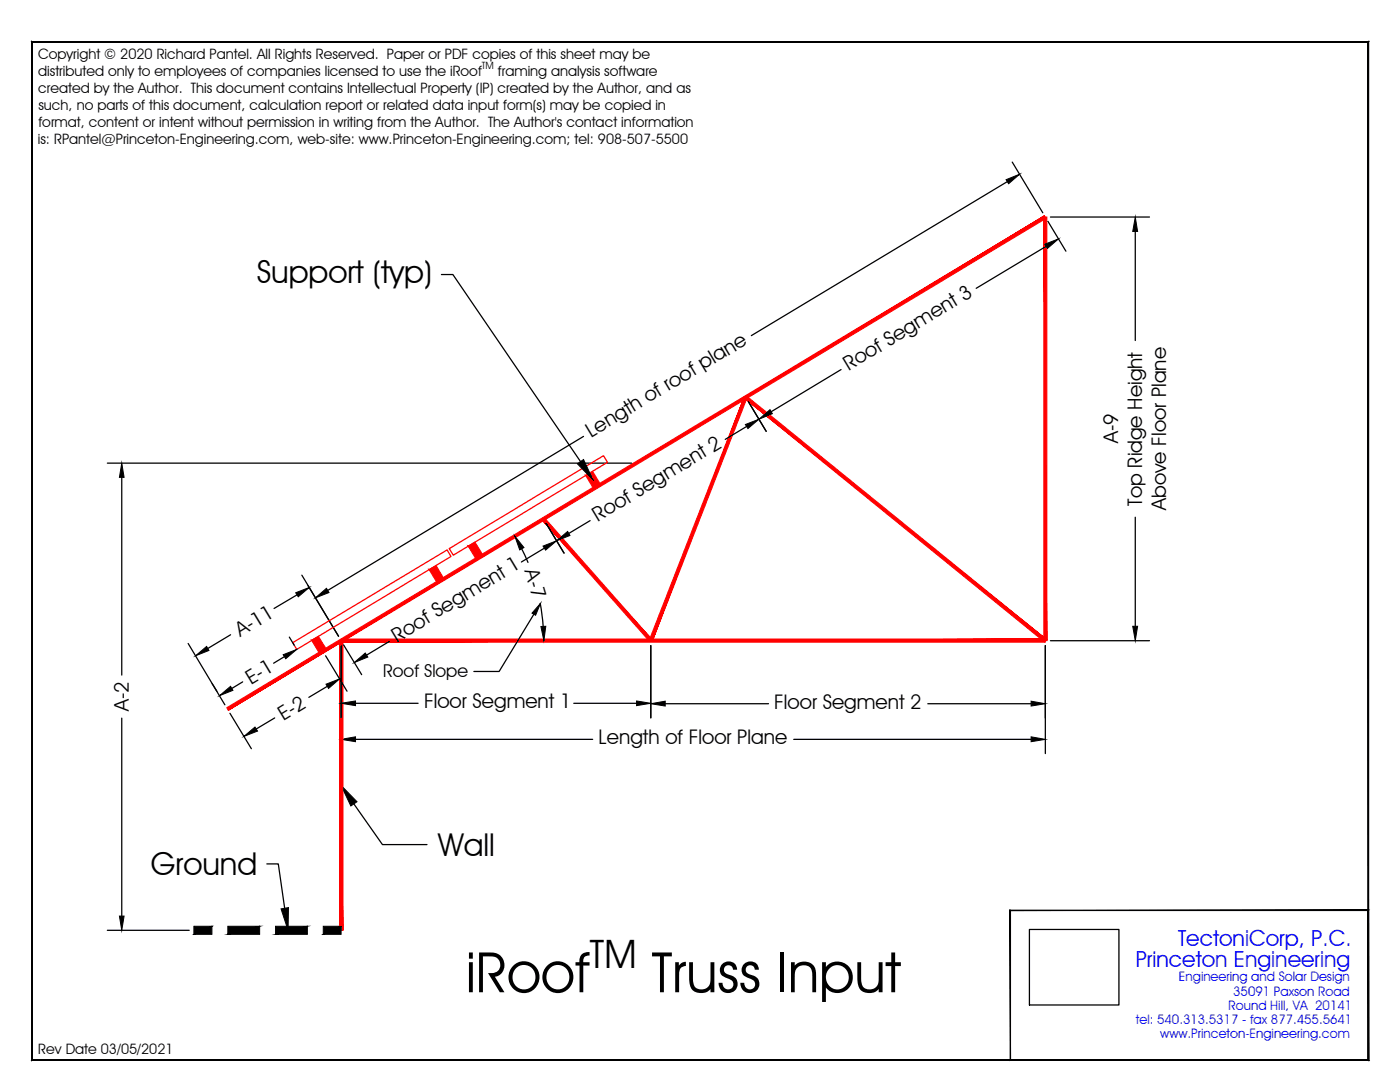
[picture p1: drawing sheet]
<svg xmlns="http://www.w3.org/2000/svg" width="279mm" height="216mm" viewBox="0 0 279 216" stroke-linecap="round" stroke-linejoin="round" font-family="sans-serif">
<!-- layer: Building -->
<g fill="#f00" stroke="#f00" stroke-width=".2">
<path d="M45.3 141.2l.3 .5 162.8-98.6zM45.6 141.7l162.8-98.6 .4 .5z"/>
<path d="M208.3 43.3l.6 84.5v-84.5zM208.3 43.3l.6 84.5h-.6z"/>
<path d="M68.1 128.1h140.5v-.6zM68.1 127.5h140.5l-140.5 .6z"/>
<path d="M67.8 127.8l.6 57.8v-57.8zM67.8 127.8l.6 57.8h-.6z"/>
<path d="M149 79l-.4 .5 60.2 48.1zM148.6 79.5l60.2 48.1-.4 .5z"/>
<path d="M148.5 79.2l-18.3 48.7 18.9-48.5zM148.5 79.2l-18.3 48.7-.6-.2z"/>
<path d="M108.2 103.8l21.5 24.2 .4-.4zM108.2 103.8l.5-.5 21.4 24.3z"/>
<path d="M67.8 127.8l.6 57.8v-57.8zM67.8 127.8l.6 57.8h-.6z"/>
<path d="M62.2 127.8l3 1.8-1.7-2.6zM62.2 127.8l3 1.8-1.4 .8z"/>
<path d="M85.6 113.7l3 1.8-1.6-2.6zM85.6 113.7l3 1.8-1.4 .8z"/>
<path d="M93.4 109l3 1.8-1.6-2.6zM93.4 109l3 1.8-1.4 .8z"/>
<path d="M116.9 94.9l2.9 1.8-1.5-2.6zM116.9 94.9l2.9 1.8-1.3 .8z"/>
</g>
<!-- layer: Dims -->
<g fill="none" stroke="#000" stroke-width=".25">
<path d="M201 36.2l-51.1 30.8M202 32.3l6.1 10.2M208.8 49.1l-14 8.4M209.1 44.2l3.6 5.9M209.6 43.3h19.8M226.6 46.2v21.7M167.9 73.7l-14 8.5M21.4 92.4h104.6M24.3 95.3v39.4M116.5 87.1l-51.1 30.7M149 85.1l-4.3 2.6M149.4 80.1l3.5 6"/>
<path d="M59.3 118.7l-4.6 2.7M60.2 114.8l7.4 12.2M104.1 109.5l1.3 2.7M108.6 109.4l-4.5 2.7M109 104.4l3.6 6M117.8 103.9l-4.3 2.5M226.6 103.2v21.8M37.5 128.4l7.4 12.2M42.3 136.4l1 1.6M46 126.7l-4.6 2.7M48.4 136.1l-2.1 1.3M56.8 131l-2.2 1.3"/>
<path d="M57.7 127.1l1 1.6M65 130.9l4.3 7M65.3 136.9l-3.7 2.2M68.1 128.8v21.6M68.6 128.7l3.6 5.9M77.7 128l-4.5 2.7M107.8 120.4l.6 4.6M129.9 128.8v14.5M208.6 128.8v21.6M209.6 127.8h19.8M24.3 143.3v39.5M45.9 142.3l4.3 7.1"/>
<path d="M54.8 143.3l-3.7 2.2M71 147.5h47.3M71 140.3h12.4M114.5 140.3h12.5M132.8 140.4h20.6M158.4 147.5h47.4M185.2 140.4h20.6M21.4 185.6h16.4"/>
</g>
<g fill="#000" stroke="#000" stroke-width=".2">
<path d="M200.8 35.9l2.7-1.1-2.2 1.9zM208.5 48.7l2.7-1-2.2 1.9zM226.6 43.3l.4 2.9h-.9zM24.3 92.4l.5 2.9h-1zM148.8 84.7l2.7-1-2.2 1.8zM151.5 83.7l2.2-2 .4 .9zM59 118.3l2.7-1.1-2.2 1.9zM62.9 119.3l2.3-1.9 .5 .8zM102.7 107l1.9 2.3-.9 .4zM108.4 109l2.7-1.1-2.2 1.9zM111.1 107.9l2.2-1.9 .4 .8zM39 130.9l2.2-1.9 .5 .8z"/>
<path d="M43.8 138.8l2.2-1.9 .5 .9zM56.5 130.6l2.7-1-2.2 1.8zM65.1 136.5l2.7-1-2.2 1.9zM68.1 140.3l2.9-.4v.9zM70.7 132.2l2.2-1.9 .5 .8zM108 125h.9l-.4 2.8zM127 139.9l2.9 .4-2.9 .5zM129.9 140.4l2.9-.5v1zM205.8 139.9l2.8 .5-2.8 .5zM226.1 125h.9l-.4 2.8zM48.7 146.9l2.2-1.8 .5 .8zM68.1 147.5l2.9-.5v1z"/>
<path d="M205.8 147l2.8 .5-2.8 .5zM23.8 182.8h1l-.5 2.8z"/>
<path d="M38.7 186.4h3.6v-1.6zM38.7 184.8h3.6l-3.6 1.6z"/>
<path d="M45.5 186.4h6.3v-1.6zM45.5 184.8h6.3l-6.3 1.6z"/>
<path d="M55 186.4h6.3v-1.6zM55 184.8h6.3l-6.3 1.6z"/>
<path d="M64.5 186.4h3.6v-1.6zM64.5 184.8h3.6l-3.6 1.6z"/>
</g>
<!-- layer: Text -->
<path d="M115.2 92.5l1.3-.8 1.9 4.1zM107.9 120.4l-1 2.4-.7-.5zM68.1 156.7l3.1 3.3-1.2 .8zM56.1 181.4l1.5-.3-.1 4.5z" fill="#000" stroke="#000" stroke-width=".2"/>
<path d="M88.1 54.8h2.3l25.5 37.3M106.6 122.6l-7 11.4h-5M53.3 172.4h2.2l1.3 8.8M70.6 160.4l5.7 8.1h8.9" fill="none" stroke="#000" stroke-width=".25"/>
<!-- layer: Dims -->
<path d="M38.7 184.8v1.6" fill="none" stroke="#000" stroke-width=".2"/>
<!-- layer: BORDER -->
<g fill="#000" stroke="#000" stroke-width=".2">
<path d="M6.4 8.3l.1 .1 266.6-.1zM6.5 8.4l266.6-.1-.1 .1zM273.1 8.3l-.1 .1 .1 203.2zM273 8.4l.1 203.2-.1-.1zM6.4 211.6h266.7l-.1-.1zM6.4 211.6l.1-.1h266.5zM6.4 8.3v203.3l.1-.1zM6.4 8.3l.1 .1v203.1z"/>
<path d="M6.4 8.3l.1 .1 266.6-.1zM6.5 8.4l266.6-.1-.1 .1zM273.1 8.3l-.1 .1 .1 203.2zM273 8.4l.1 203.2-.1-.1zM6.4 211.6h266.7l-.1-.1zM6.4 211.6l.1-.1h266.5zM6.4 8.3v203.3l.1-.1zM6.4 8.3l.1 .1v203.1z"/>
<path d="M273 181.7l.1 29.8v-29.9zM273 181.7l.1 29.8h-.1zM201.6 211.5h71.5zM201.7 211.5h71.3h-71.4zM201.6 181.6v29.9zM201.6 181.6l.1 29.9zM201.6 181.6h71.5zM201.7 181.7l71.4-.1z"/>
</g>
<!-- layer: Building -->
<path d="M89.7 109.5l30.7-18.6 .8 1.3-30.7 18.6zM58.4 128.2l30.8-18.5 .8 1.3-30.8 18.6z" fill="none" stroke="#f00" stroke-width=".25"/>
<!-- layer: BORDER -->
<path d="M205.4 185.5h17.9v15h-17.9z" fill="none" stroke="#000" stroke-width=".25"/>
<g font-size="11.2">
<text x="93" y="198">iRoof</text>
<text x="130.1" y="198">Truss Input</text>
</g>
<text font-size="7.8" x="117.7" y="193.1">TM</text>
<g font-size="6.3">
<text x="51.2" y="56.4">Support (typ)</text>
<text x="87.5" y="170.7">Wall</text>
<text x="30.1" y="174.7">Ground</text>
</g>
<g font-size="4.4" fill="#00f">
<text x="235.1" y="188.7">TectoniCorp, P.C.</text>
<text x="226.7" y="192.9">Princeton Engineering</text>
</g>
<g font-size="4">
<text x="169.4" y="74" transform="rotate(-31 169.4 74)">Roof Segment 3</text>
<text x="118" y="87.4" transform="rotate(-31 118 87.4)">Length of roof plane</text>
<text x="223.2" y="88.5" transform="rotate(-90 223.2 88.5)">A-9</text>
<text x="228" y="100.9" transform="rotate(-90 228 100.9)">Top Ridge Height</text>
<text x="232.7" y="101.8" transform="rotate(-90 232.7 101.8)">Above Floor Plane</text>
<text x="119.3" y="104.1" transform="rotate(-31 119.3 104.1)">Roof Segment 2</text>
<text x="104.6" y="114" transform="rotate(73 104.6 114)">A-7</text>
<text x="48" y="127.1" transform="rotate(-31 48 127.1)">A-11</text>
<text x="79.2" y="128.2" transform="rotate(-31 79.2 128.2)">Roof Segment 1</text>
<text x="50.1" y="136.7" transform="rotate(-31 50.1 136.7)">E-1</text>
<text x="25.7" y="141.9" transform="rotate(-90 25.7 141.9)">A-2</text>
<text x="56.6" y="143.9" transform="rotate(-31 56.6 143.9)">E-2</text>
<text x="84.6" y="141.4">Floor Segment 1</text>
<text x="154.5" y="141.4">Floor Segment 2</text>
<text x="119.5" y="148.5">Length of Floor Plane</text>
</g>
<text font-size="3.5" x="76.5" y="135">Roof Slope</text>
<g font-size="2.9">
<text x="7.6" y="11.7">Copyright © 2020 Richard Pantel. All Rights Reserved. Paper or PDF copies of this sheet may be</text>
<text x="7.6" y="15.1">distributed only to employees of companies licensed to use the iRoof</text>
<text x="99.4" y="15.1">framing analysis software</text>
<text x="7.6" y="18.5">created by the Author. This document contains Intellectual Property (IP) created by the Author, and as</text>
<text x="7.7" y="21.9">such, no parts of this document, calculation report or related data input form(s) may be copied in</text>
<text x="7.5" y="28.8">is: RPantel@Princeton-Engineering.com, web-site: www.Princeton-Engineering.com; tel: 908-507-5500</text>
<text x="7.7" y="25.4">format, content or intent without permission in writing from the Author. The Author's contact information</text>
<text x="7.6" y="210.4">Rev Date 03/05/2021</text>
</g>
<g font-size="2.6" fill="#00f">
<text x="235.3" y="195.8">Engineering and Solar Design</text>
<text x="245.2" y="201.5">Round Hill, VA 20141</text>
<text x="246.1" y="198.7">35091 Paxson Road</text>
<text x="226.7" y="204.3">tel: 540.313.5317 - fax 877.455.5641</text>
<text x="231.6" y="207.2">www.Princeton-Engineering.com</text>
</g>
<text font-size="2" x="96.2" y="13.8">TM</text>
</svg>
